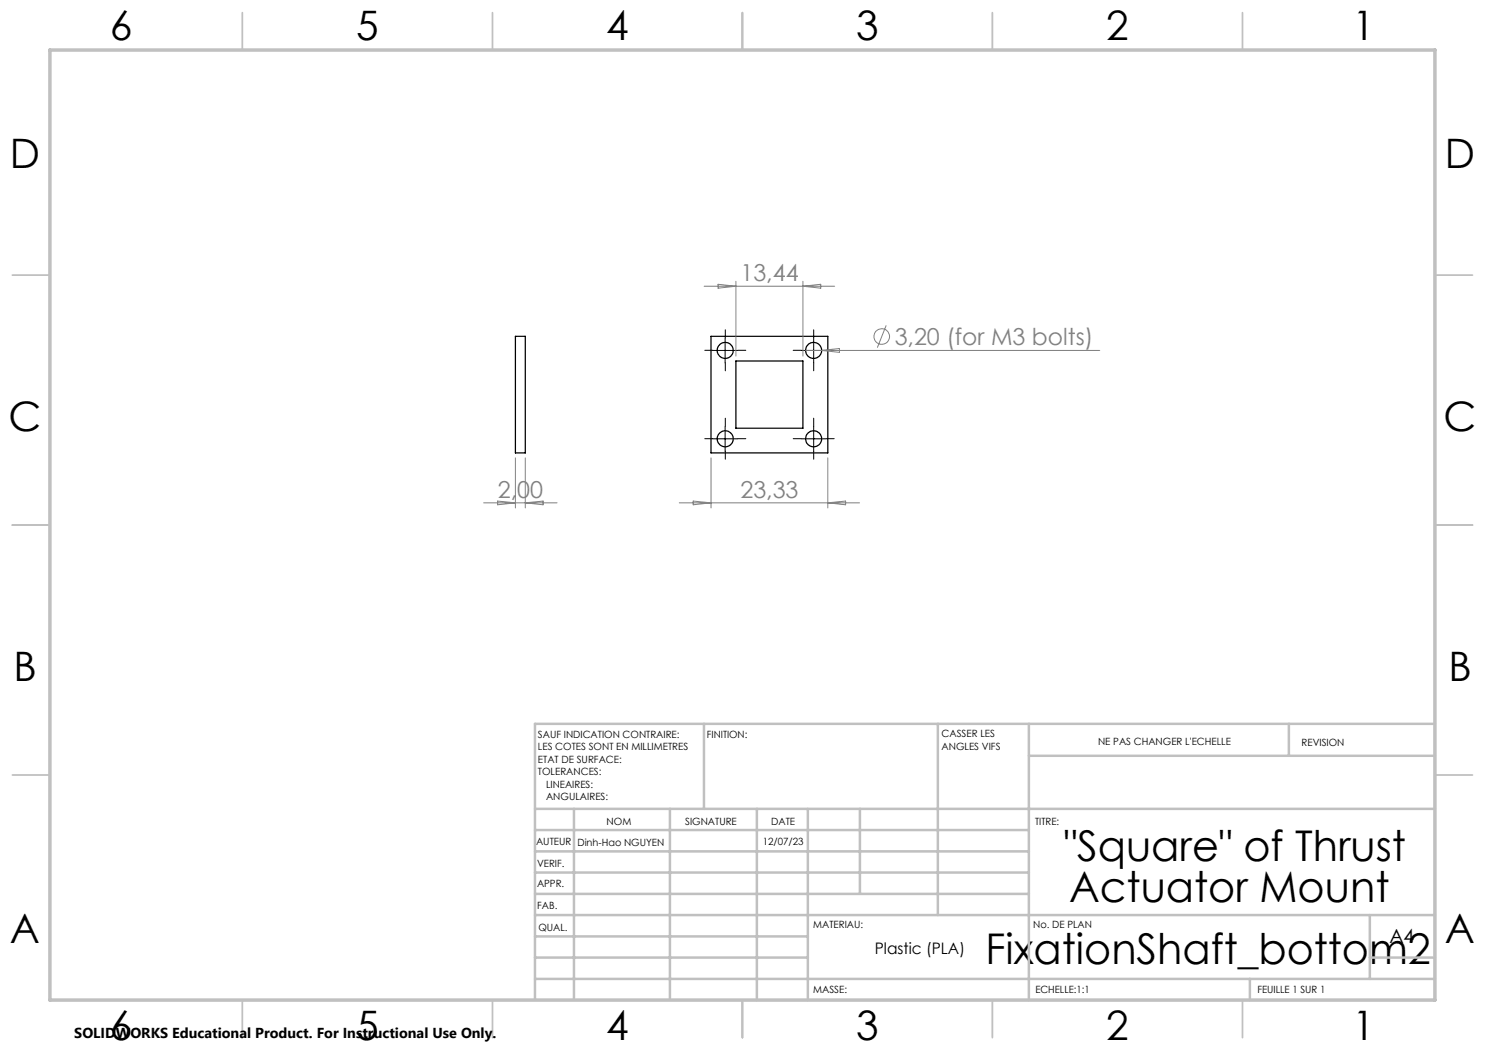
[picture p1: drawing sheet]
<svg xmlns="http://www.w3.org/2000/svg" width="297mm" height="210mm" viewBox="0 0 297 210" stroke-linecap="round" stroke-linejoin="round" font-family="sans-serif">
<g fill="none" stroke="#000" stroke-width=".25">
<path d="M103.1 67.3h2v23.3h-2zM142.2 67.3h23.4v23.3h-23.4zM147.2 72.2h13.4v13.4h-13.4z"/>
<circle cx="145" cy="70.1" r="1.6"/>
<circle cx="162.7" cy="70.1" r="1.6"/>
<circle cx="145" cy="87.8" r="1.6"/>
<circle cx="162.7" cy="87.8" r="1.6"/>
</g>
<g fill="none" stroke="#808080" stroke-width=".2">
<path d="M140.8 57.2h26.1M143.6 56.9l3.6 .3-3.6 .4zM147.2 56.3v14.9M160.6 56.3v14.9M160.6 57.2l3.5-.3v.7zM161.1 70.1h58.9M164.3 70.1l3.6-.4v.8zM177.2 65.1l-1.7 4.4M103.1 91.6v10M105.1 91.6v10M142.2 91.6v10M165.6 91.6v10"/>
<path d="M96.7 100.6h14.7M99.5 100.2l3.6 .4-3.6 .4zM105.1 100.6l3.5-.4v.8zM135.9 100.6h36M138.6 100.2l3.6 .4-3.6 .4zM165.6 100.6l3.5-.4v.8z"/>
<circle cx="176.3" cy="67.3" r="1.56"/>
</g>
<g fill="none" stroke="#000" stroke-width=".2" stroke-dasharray="30.5 1.3 1.3 1.3">
<path d="M142.6 70.1h-1.6M145.1 67.6v-1.6M145.1 72.6v1.6M147.6 70.1h1.6M160.2 70.1h-1.6M162.7 67.6v-1.6M162.7 72.6v1.6M165.2 70.1h1.6M142.6 87.7h-1.6M145.1 85.2v-1.6M145.1 90.2v1.6M147.6 87.7h1.6"/>
<path d="M160.2 87.7h-1.6M162.7 85.2v-1.6M162.7 90.2v1.6M165.2 87.7h1.6"/>
</g>
<path d="M142.6 70.1h4.9M145 67.6v5M160.2 70.1h5M162.7 67.6v5M142.6 87.8h4.9M145 85.3v5M160.2 87.8h5M162.7 85.3v5" fill="none" stroke="#000" stroke-width=".2"/>
<g fill="none" stroke="#c0c0c0" stroke-width=".35">
<path d="M48.5 2.5v7.5M98.5 2.5v7.5M148.5 2.5v7.5M198.5 2.5v7.5M248.5 2.5v7.5M2.5 55h7.5M287 55h7.5M2.5 105h7.5M287 105h7.5M2.5 155h7.5M287 155h7.5M48.5 200v7.5"/>
<path d="M98.5 200v7.5M148.5 200v7.5M198.5 200v7.5M248.5 200v7.5"/>
</g>
<g fill="none" stroke="#c0c0c0" stroke-width=".5">
<path d="M140.8 144.8v17M187.6 144.8v38.2M205.8 144.8v55.2M205.8 151.2h81.2M257.8 144.8v6.4M287 144.8h-180v55.2M107 161.8h180M107 178.8h98.8M107 174.5h98.8M107 170.3h98.8M107 166h98.8M114.8 161.8v38.2"/>
<path d="M134 161.8v38.2M151.4 161.8v38.2M161.6 161.8v38.2M172 161.8v17M107 195.8h180M107 191.5h54.6M107 187.3h54.6M107 183h180M250 195.8v4.2M274 191.5h13M274 183v12.8"/>
</g>
<path d="M10 10h277v190h-277z" fill="none" stroke="#c0c0c0" stroke-width=".7"/>
<g font-size="8.5">
<text x="212.8" y="172.3">&quot;Square&quot; of Thrust</text>
<text x="213.8" y="180.4">Actuator Mount</text>
<text x="197.1" y="192.7">FixationShaft_bottom2</text>
</g>
<g font-size="8.1">
<text x="22" y="8">6</text>
<text x="71.2" y="8">5</text>
<text x="121.2" y="8">4</text>
<text x="171.3" y="8">3</text>
<text x="221.3" y="8">2</text>
<text x="270.5" y="8">1</text>
<text x="2" y="33.6">D</text>
<text x="289" y="33.6">D</text>
<text x="1.7" y="86.1">C</text>
<text x="288.7" y="86.1">C</text>
<text x="2.7" y="136.1">B</text>
<text x="289.7" y="136.1">B</text>
<text x="2" y="188.6">A</text>
<text x="289" y="188.6">A</text>
<text x="22" y="208">6</text>
<text x="71.2" y="208">5</text>
<text x="121.2" y="208">4</text>
<text x="171.3" y="208">3</text>
<text x="221.3" y="208">2</text>
<text x="270.5" y="208">1</text>
</g>
<g font-size="4.7" fill="#808080">
<text x="148.1" y="56.2">13,44</text>
<text x="178.9" y="69">3,20 (for M3 bolts)</text>
<text x="99.6" y="99.6">2,00</text>
<text x="148.1" y="99.6">23,33</text>
</g>
<text font-size="3.9" x="277.9" y="188.5">A4</text>
<text font-size="3.2" x="175" y="190.9">Plastic (PLA)</text>
<text font-size="2.9" x="14.9" y="207.6">SOLIDWORKS Educational Product. For Instructional Use Only.</text>
<g font-size="2">
<text x="107.6" y="147.6">SAUF INDICATION CONTRAIRE:</text>
<text x="141.4" y="147.6">FINITION:</text>
<text x="188.3" y="147.5">CASSER LES</text>
<text x="188.3" y="150">ANGLES VIFS</text>
<text x="219.6" y="149">NE PAS CHANGER L'ECHELLE</text>
<text x="260.3" y="149.2">REVISION</text>
<text x="107.6" y="150.1">LES COTES SONT EN MILLIMETRES</text>
<text x="107.6" y="152.6">ETAT DE SURFACE:</text>
<text x="107.6" y="155.1">TOLERANCES:</text>
<text x="109.2" y="157.6">LINEAIRES:</text>
<text x="109.2" y="160.1">ANGULAIRES:</text>
<text x="121.3" y="165">NOM</text>
<text x="137" y="164.9">SIGNATURE</text>
<text x="154.2" y="164.9">DATE</text>
<text x="207" y="164.9">TITRE:</text>
<text x="107.2" y="169.1">AUTEUR</text>
<text x="107.4" y="173.3">VERIF.</text>
<text x="115.5" y="169.1">Dinh-Hao NGUYEN</text>
<text x="152.6" y="168.9">12/07/23</text>
<text x="107.4" y="177.4">APPR.</text>
<text x="107.5" y="181.8">FAB.</text>
<text x="162.7" y="185.5">MATERIAU:</text>
<text x="206.6" y="185.5">No. DE PLAN</text>
<text x="107.7" y="186.1">QUAL.</text>
<text x="162.6" y="198.5">MASSE:</text>
<text x="207.1" y="198.6">ECHELLE:1:1</text>
<text x="251.5" y="198.6">FEUILLE 1 SUR 1</text>
</g>
</svg>
